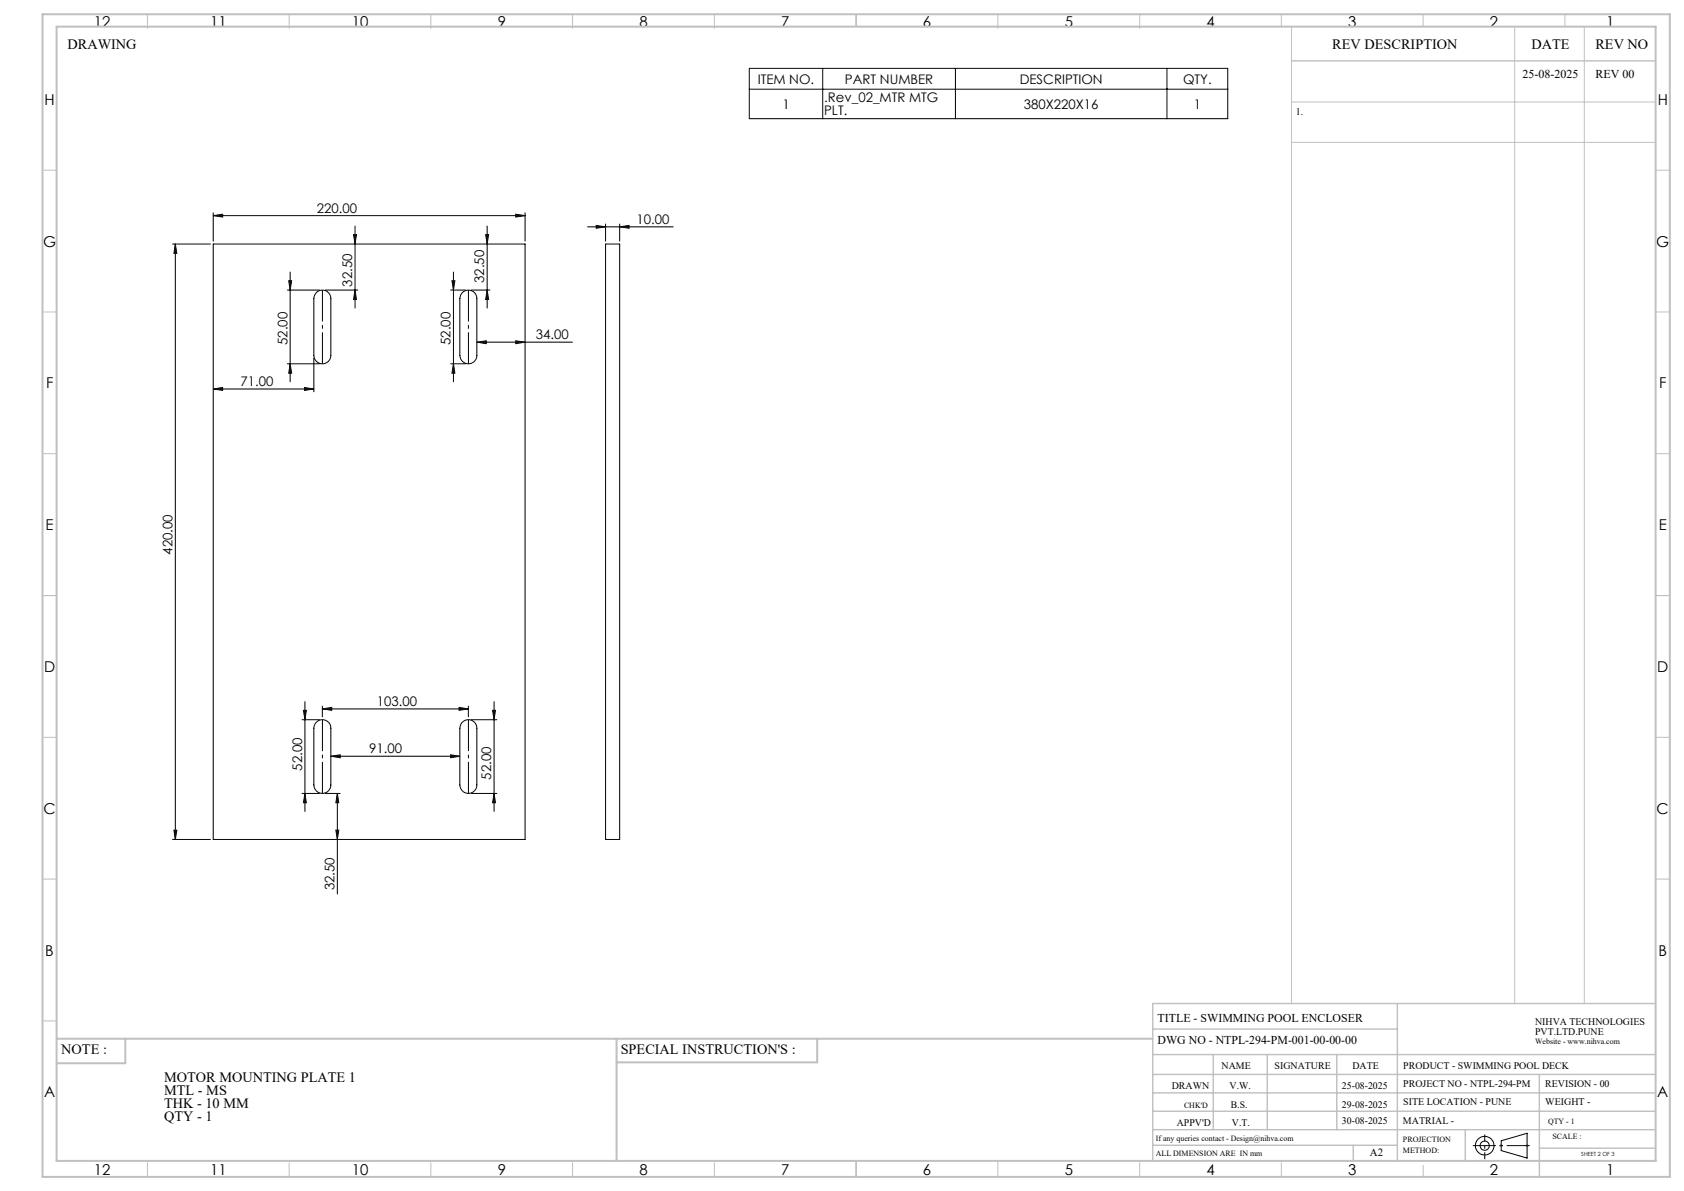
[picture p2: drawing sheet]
<svg xmlns="http://www.w3.org/2000/svg" width="594mm" height="420mm" viewBox="0 0 594 420" stroke-linecap="round" stroke-linejoin="round" font-family="sans-serif">
<g fill="none" stroke="#000" stroke-width=".35">
<path d="M264.3 24.1h168.8v17.8h-168.8zM264.3 31.5h168.8M290.2 24.1v17.8M337 24.1v17.8M411.6 24.1v17.8M75.2 76l3.3-.5v1zM75.2 75.1v9.9M75.2 76h110M125.2 79.7v28.9M171.8 79.7v28.9M181.9 75.5l3.3 .5-3.3 .5zM185.2 75.1v9.9"/>
<path d="M207.3 80h30.2M210.3 79.5l3.3 .5-3.3 .5zM213.6 79v6M218.6 80l3.3-.5v1zM218.6 79v6M60.9 86.1h13.3M61.8 86.1v209.9M61.8 86.1l.6 3.2h-1.1zM75.2 86.1h110v209.9h-110zM101.8 99h1.1l-.6 3.3zM102.3 95.9v38.7M124.7 82.7h1l-.5 3.4z"/>
<path d="M159.4 99h1l-.5 3.3zM159.9 95.9v38.7M171.3 82.7h1l-.5 3.4zM213.6 86.1h5v209.9h-5zM101.4 102.3h11.3M111.5 103.3a2.98 2.98 0 0 1 3.3-.8 2.98 2.98 0 0 1 1.9 2.8v20a3 3 0 0 1-3 3 3 3 0 0 1-3-3v-20zM114.7 102.3h11.5M125.2 102.3l.5 3.3h-1zM159 102.3h5.2M163 103.3a2.99 2.99 0 0 1 3.3-.8 2.99 2.99 0 0 1 1.9 2.8v20a3 3 0 0 1-3 3 3 3 0 0 1-3-3v-20zM166.2 102.3h6.6M171.8 102.3l.5 3.3h-1z"/>
<path d="M75.2 137.2l3.3-.6v1.1zM75.2 137.2h35.5M101.4 128.3h11.3M102.3 128.3l.6 3.3h-1.1zM107.4 136.6l3.3 .6-3.3 .5zM110.7 126.3v11.9M159 128.3h5.2M159.9 128.3l.5 3.3h-1zM168.2 120.7l3.3-.5v1zM168.2 120.7h33.7M181.9 120.2l3.3 .5-3.3 .5zM106.5 253.8h6.2"/>
<path d="M107 250.5h1.1l-.5 3.3zM107.6 247.5v38.7M111.5 254.8a2.98 2.98 0 0 1 3.3-.8 2.98 2.98 0 0 1 1.9 2.8v20a3 3 0 0 1-3 3 3 3 0 0 1-3-3v-20l.4-1.4zM113.7 250l3.3-.5v1zM113.7 249v3.8M113.7 250h51.5M161.9 249.5l3.3 .5-3.3 .5zM163 254.8a2.99 2.99 0 0 1 3.3-.8 2.99 2.99 0 0 1 1.9 2.8v20a3 3 0 0 1-3 3 3 3 0 0 1-3-3v-20l.4-1.4zM165.2 249v3.8M166.2 253.8h9.1M173.7 250.5h1.1l-.5 3.3zM174.3 247.5v38.7"/>
<path d="M106.5 279.8h6.2M107.6 279.8l.5 3.3h-1.1zM114.7 279.8h5.3M116.7 266.7l3.3-.5v1zM116.7 266.7h45.5M119 279.8v35.5M119 279.8l.5 3.3h-1zM158.9 266.2l3.3 .5-3.3 .5zM166.2 279.8h9.1M174.3 279.8l.5 3.3h-1.1zM60.9 296h13.3M61.3 292.8h1.1l-.6 3.2z"/>
<path d="M118.5 292.8h1l-.5 3.2zM529.5 402.3l9.2-2.7v8.8l-9.2-2.7z"/>
<circle cx="523.7" cy="404" r="1.62"/>
<circle cx="523.7" cy="404" r="3.3"/>
</g>
<g fill="none" stroke="#c0c0c0" stroke-width=".35">
<path d="M52 5v5M102 5v5M152 5v5M202 5v5M252 5v5M302 5v4.4M352 5v5M402 5v5M452 5v4.4M455.5 9.4v344.5M502 5v4.4M534.3 9.4v344.5"/>
<path d="M552 5v4.4M558.8 9.4v344.5M455.5 36h128.5M455.5 50.2h128.5M15 60h5M584 60h5M15 110h5M584 110h5M15 160h5M584 160h5M15 210h5M584 210h5"/>
<path d="M15 260h5M584 260h5M15 310h5M584 310h5M15 360h5M52 410v5M102 410v5M152 410v5M202 410v5M252 410v5M302 409.4v5.6M352 409.4v5.6"/>
<path d="M402 410v5M452 410v5M502 410.9v4.1M529 404h1M529.2 403.7l.7 .7M529.5 403.5v1M529.9 403.7l-.7 .7M538.1 404h1.1M538.3 403.7l.7 .7M538.7 403.5v1M539 403.7l-.7 .7"/>
</g>
<path d="M519.5 404h20.1" fill="none" stroke="#000" stroke-width=".35" stroke-dasharray="15.2 1.3 1.3 1.3" stroke-dashoffset="7.1" stroke-linecap="butt"/>
<path d="M523.7 408.8v-8.7" fill="none" stroke="#000" stroke-width=".35" stroke-dasharray="15.2 1.3 1.3 1.3" stroke-dashoffset="12.8" stroke-linecap="butt"/>
<path d="M113.7 102.3v26M165.2 102.3v26M113.7 253.8v26M165.2 253.8v26" fill="none" stroke="#000" stroke-width=".35" stroke-dasharray="15.2 1.3 1.3 1.3" stroke-dashoffset="4.1" stroke-linecap="butt"/>
<g fill="none" stroke="#c0c0c0" stroke-width=".5">
<path d="M455.5 21.5h128.5M492.9 353.9v55.5M584 353.9h-177.4v55.5M406.6 371.9h177.4M406.6 378.9h177.4M406.6 362.9h86.3M428 371.9v26.5M447 371.9v26.5M471.5 371.9v26.5M543 378.9v36.1M406.6 391.9h177.4M406.6 385.4h177.4"/>
<path d="M406.6 398.4h177.4M516.9 398.4v11M406.6 403.9h86.3M477.3 403.9v5.5M543 404.9h41"/>
</g>
<path d="M15 5h574v410h-574zM20 9.4h564v400h-564zM20 366.3h386.6M44.2 366.3v8.6h-24.2M217.5 366.3v43.1M288.3 366.3v8.3h-70.8" fill="none" stroke="#c0c0c0" stroke-width=".7"/>
<g fill="#000">
<path d="M181.9 75.5l3.3 .5-3.3 .5zM75.2 76l3.3-.5v1zM107.4 136.6l3.3 .6-3.3 .5zM75.2 137.2l3.3-.6v1.1z"/>
<path d="M61.8 86.1l.6 3.2h-1.1zM61.3 292.8h1.1l-.6 3.2z"/>
<path d="M101.8 99h1.1l-.6 3.3zM102.3 128.3l.6 3.3h-1.1zM173.7 250.5h1.1l-.5 3.3zM174.3 279.8l.5 3.3h-1.1zM107 250.5h1.1l-.5 3.3zM107.6 279.8l.5 3.3h-1.1zM119 279.8l.5 3.3h-1zM118.5 292.8h1l-.5 3.2z"/>
<path d="M125.2 102.3l.5 3.3h-1zM124.7 82.7h1l-.5 3.4zM171.8 102.3l.5 3.3h-1zM171.3 82.7h1l-.5 3.4z"/>
<path d="M159.4 99h1l-.5 3.3zM159.9 128.3l.5 3.3h-1z"/>
<path d="M168.2 120.7l3.3-.5v1zM181.9 120.2l3.3 .5-3.3 .5zM210.3 79.5l3.3 .5-3.3 .5zM218.6 80l3.3-.5v1z"/>
<path d="M161.9 249.5l3.3 .5-3.3 .5zM113.7 250l3.3-.5v1z"/>
<path d="M116.7 266.7l3.3-.5v1zM158.9 266.2l3.3 .5-3.3 .5z"/>
</g>
<g font-size="5.3">
<text x="33.1" y="9.5">12</text>
<text x="74.1" y="9.5">11</text>
<text x="124.1" y="9.5">10</text>
<text x="175.6" y="9.5">9</text>
<text x="225.6" y="9.5">8</text>
<text x="275.6" y="9.5">7</text>
<text x="325.6" y="9.5">6</text>
<text x="375.6" y="9.5">5</text>
<text x="425.6" y="9.5">4</text>
<text x="475.6" y="9.5">3</text>
<text x="525.6" y="9.5">2</text>
<text x="566.6" y="9.5">1</text>
<text x="15.7" y="37">H</text>
<text x="584.7" y="37">H</text>
<text x="15.2" y="87">G</text>
<text x="584.2" y="87">G</text>
<text x="16.2" y="137">F</text>
<text x="585.2" y="137">F</text>
<text x="16.1" y="187">E</text>
<text x="585.1" y="187">E</text>
<text x="15.5" y="237">D</text>
<text x="584.5" y="237">D</text>
<text x="15.4" y="287">C</text>
<text x="584.4" y="287">C</text>
<text x="16" y="337.1">B</text>
<text x="585" y="337.1">B</text>
<text x="15.5" y="387">A</text>
<text x="584.5" y="387">A</text>
<text x="33.1" y="414.5">12</text>
<text x="74.1" y="414.5">11</text>
<text x="124.1" y="414.5">10</text>
<text x="175.6" y="414.5">9</text>
<text x="225.6" y="414.5">8</text>
<text x="275.6" y="414.5">7</text>
<text x="325.6" y="414.5">6</text>
<text x="375.6" y="414.5">5</text>
<text x="425.6" y="414.5">4</text>
<text x="475.6" y="414.5">3</text>
<text x="525.6" y="414.5">2</text>
<text x="566.6" y="414.5">1</text>
</g>
<g font-size="5">
<text x="23.8" y="17.2">DRAWING</text>
<text x="470" y="17.4">REV DESCRIPTION</text>
<text x="540.2" y="17.4">DATE</text>
<text x="562.8" y="17.4">REV NO</text>
<text x="21.6" y="371.8">NOTE :</text>
<text x="218.9" y="371.8">SPECIAL INSTRUCTION'S :</text>
<text x="57.9" y="381.6">MOTOR MOUNTING PLATE 1</text>
<text x="57.9" y="386.2">MTL - MS</text>
<text x="57.9" y="390.7">THK - 10 MM</text>
<text x="57.9" y="395.3">QTY - 1</text>
</g>
<g font-size="4.7">
<text x="267.3" y="29.5">ITEM NO.</text>
<text x="298" y="29.5">PART NUMBER</text>
<text x="359.7" y="29.5">DESCRIPTION</text>
<text x="417.3" y="29.5">QTY.</text>
<text x="276" y="38.3">1</text>
<text x="290.7" y="36.1">.Rev_02_MTR MTG</text>
<text x="290.7" y="40.6">PLT.</text>
<text x="361.1" y="38.3">380X220X16</text>
<text x="421.1" y="38.3">1</text>
<text x="111.7" y="75">220.00</text>
<text x="224.6" y="79">10.00</text>
<text x="124.2" y="101.1" transform="rotate(-90 124.2 101.1)">32.50</text>
<text x="170.8" y="99.8" transform="rotate(-90 170.8 99.8)">32.50</text>
<text x="189" y="119.7">34.00</text>
<text x="101.4" y="121.7" transform="rotate(-90 101.4 121.7)">52.00</text>
<text x="159" y="121.7" transform="rotate(-90 159 121.7)">52.00</text>
<text x="84.8" y="136.1">71.00</text>
<text x="60.9" y="195.5" transform="rotate(-90 60.9 195.5)">420.00</text>
<text x="133" y="249">103.00</text>
<text x="130.2" y="265.7">91.00</text>
<text x="106.5" y="271.7" transform="rotate(-90 106.5 271.7)">52.00</text>
<text x="173.3" y="274.9" transform="rotate(-90 173.3 274.9)">52.00</text>
<text x="118" y="314" transform="rotate(-90 118 314)">32.50</text>
</g>
<g font-size="4.2">
<text x="537.1" y="27.6">25-08-2025</text>
<text x="562.8" y="27.6">REV 00</text>
<text x="408.3" y="360.3">TITLE - SWIMMING POOL ENCLOSER</text>
<text x="408.3" y="368.2">DWG NO - NTPL-294-PM-001-00-00-00</text>
</g>
<text font-size="3.9" x="483.2" y="407.7">A2</text>
<g font-size="3.5">
<text x="457" y="40.6">1.</text>
<text x="541.5" y="361.3">NIHVA TECHNOLOGIES</text>
<text x="541.5" y="364.9">PVT.LTD.PUNE</text>
<text x="430.9" y="377">NAME</text>
<text x="449.6" y="377">SIGNATURE</text>
<text x="477" y="377">DATE</text>
<text x="495" y="377">PRODUCT - SWIMMING POOL DECK</text>
<text x="495" y="383.3">PROJECT NO - NTPL-294-PM</text>
<text x="545.1" y="383.3">REVISION - 00</text>
<text x="413.3" y="384.1">DRAWN</text>
<text x="433.7" y="384.1">V.W.</text>
<text x="473.4" y="384.1">25-08-2025</text>
<text x="495" y="389.8">SITE LOCATION - PUNE</text>
<text x="545.1" y="389.8">WEIGHT -</text>
<text x="434.1" y="390.6">B.S.</text>
<text x="473.4" y="390.6">29-08-2025</text>
<text x="415.1" y="396.9">APPV'D</text>
<text x="434.6" y="396.9">V.T.</text>
<text x="473.4" y="396.5">30-08-2025</text>
<text x="494.8" y="396.5">MATRIAL -</text>
</g>
<g font-size="2.8">
<text x="541.5" y="368.3">Website - www.nihva.com</text>
<text x="417.6" y="390.6">CHK'D</text>
<text x="546.1" y="396.5">QTY - 1</text>
<text x="547.6" y="401.7">SCALE :</text>
<text x="407.7" y="402.2">If any queries contact - Design@nihva.com</text>
<text x="407.7" y="407.7">ALL DIMENSION ARE IN mm</text>
<text x="494.8" y="402.7">PROJECTION</text>
<text x="494.8" y="406.5">METHOD:</text>
</g>
<text font-size="2" x="557.8" y="407.8">SHEET 2 OF 3</text>
</svg>
